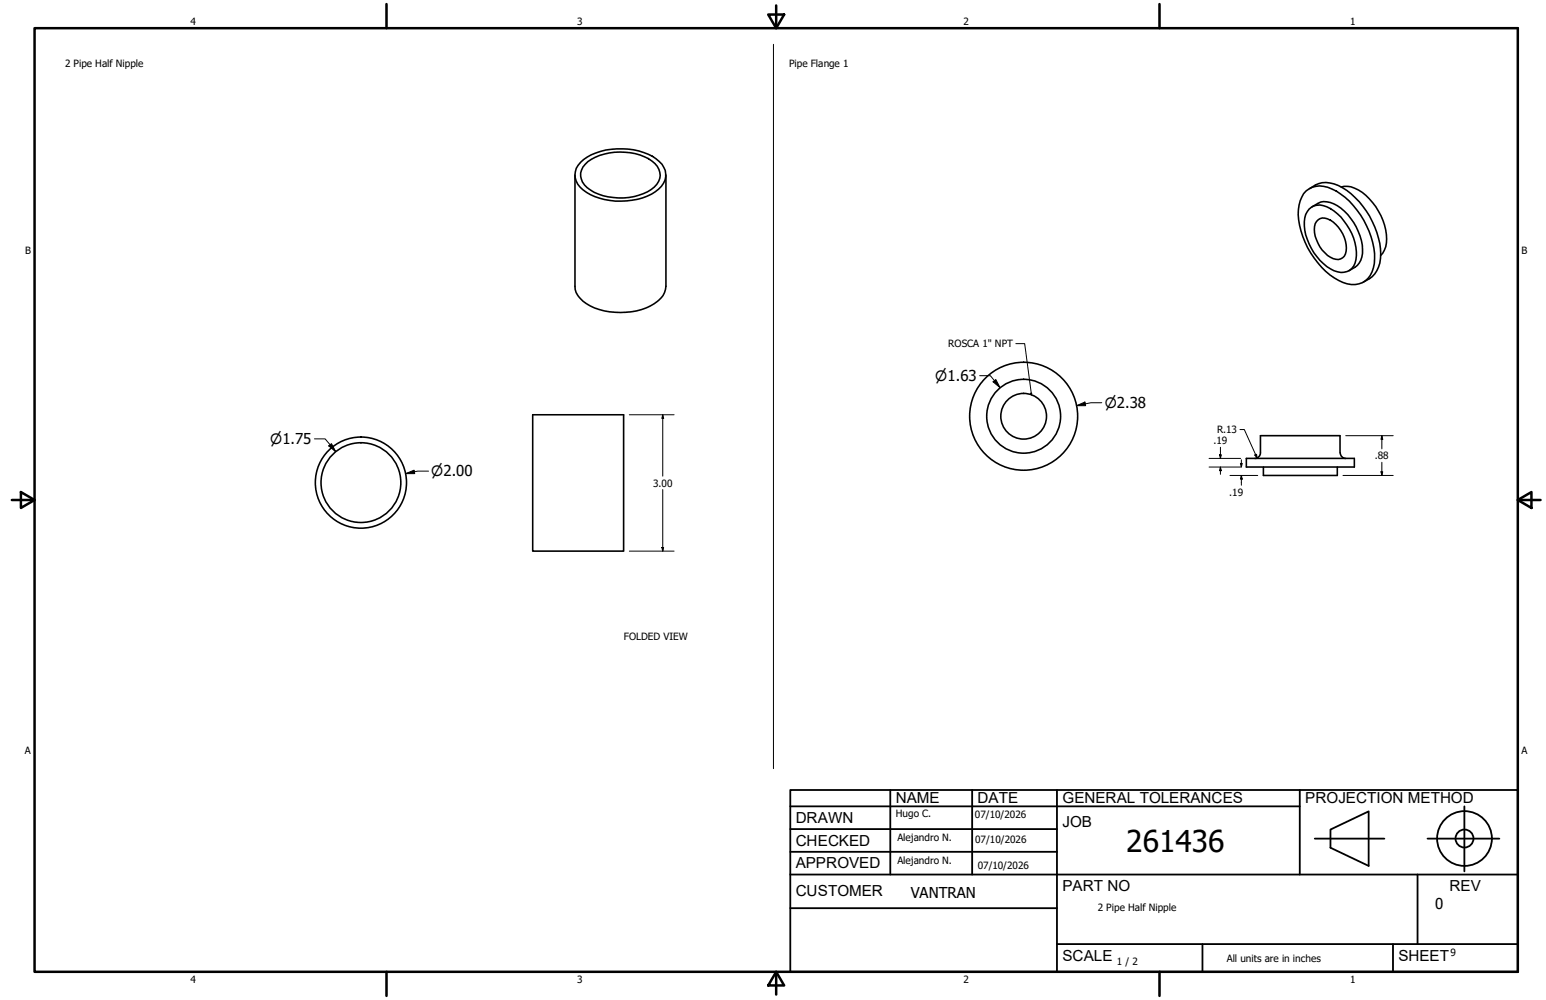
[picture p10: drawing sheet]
<svg xmlns="http://www.w3.org/2000/svg" width="432mm" height="279mm" viewBox="0 0 432 279" stroke-linecap="round" stroke-linejoin="round" font-family="sans-serif">
<!-- layer: Visible (ANSI) -->
<g fill="none" stroke="#000" stroke-width=".44">
<path d="M160.6 48.9v31.1a6.4 6.4 0 0 0 4.2 5.5 19.8 19.8 0 0 0 18-.7 5.9 5.9 0 0 0 3.2-4.8v-31.1M162.2 45.3a17 17 0 0 1 13.2-3.6 14 14 0 0 1 9.5 4.2 4.8 4.8 0 0 1-.9 6.9 17.9 17.9 0 0 1-15.2 3 10.7 10.7 0 0 1-7.9-5.3 4.8 4.8 0 0 1 1.3-5.2zM164.2 45.1a16.7 16.7 0 0 1 17.9-.1 4.5 4.5 0 0 1-.2 8 16.6 16.6 0 0 1-17.9-.5 4.4 4.4 0 0 1 .2-7.4zM364.8 53.3a6.3 6.3 0 0 1 7.2-.5 22.7 22.7 0 0 1 11.9 20.8 6 6 0 0 1-6.5 5.9 16 16 0 0 1-10.4-7.4 22.3 22.3 0 0 1-4.4-13.6 8.4 8.4 0 0 1 2.2-5.2zM365.6 58.4a4.6 4.6 0 0 1 6-.1 15.5 15.5 0 0 1 7.1 14.3 4 4 0 0 1-6.1 3 15.4 15.4 0 0 1-8.2-14.7l.3-1zM365.8 52.7a7.5 7.5 0 0 1 9.2-.2 23 23 0 0 1 10.6 19.8 7.4 7.4 0 0 1-4.8 6.5M366.5 57.8a5.9 5.9 0 0 1 8 .4 16.1 16.1 0 0 1 6.1 12.6 5.4 5.4 0 0 1-3.9 4.8M374.6 52.3a8.2 8.2 0 0 1 7.8 3.2 15.9 15.9 0 0 1 4.6 13.5l-.8 1.7-.6 .7M367.7 61.8a2.68 2.68 0 0 1 3.9-.3 9.1 9.1 0 0 1 4.2 9.4 2.62 2.62 0 0 1-4.2 1 9.3 9.3 0 0 1-4.3-9.4zM148.8 115.9h25.4v38.1h-25.4zM348.1 128.1h30.2v2.4h-30.2zM352.9 130.5v2.3h20.6v-2.3"/>
<path d="M374.3 126.5v-4.8h-22.3v4.8a1.56 1.56 0 0 1-1.5 1.6M374.3 126.5a1.56 1.56 0 0 0 1.6 1.6"/>
<circle cx="285.9" cy="116.3" r="15.1"/>
<circle cx="285.9" cy="116.3" r="10.3"/>
<circle cx="285.9" cy="116.3" r="6.4"/>
<circle cx="100.8" cy="134.8" r="11.1"/>
<circle cx="100.8" cy="134.8" r="12.7"/>
</g>
<!-- layer: Borde (ANSI) -->
<g fill="none" stroke="#000" stroke-width=".7">
<path d="M9.7 7.9h414.2v263.6h-414.2zM107.9 1.1v6.8M214.6 4.1h4.4l-2.2 3.8zM216.8 1.5v6.4M323.8 1.1v6.8M3.3 139.7h6.4M5.8 137.5l3.9 2.2-3.9 2.2zM423.9 139.7l3.8-2.2v4.4zM423.9 139.7h6.4M107.9 271.5v6.8M216.8 271.5l2.2 3.8h-4.4zM216.8 271.5v6.4"/>
<path d="M323.8 271.5v6.8"/>
</g>
<!-- layer: Title (ANSI)-1 -->
<g fill="none" stroke="#000" stroke-width=".51">
<path d="M220.7 220.7h203.2v50.8h-203.2zM220.7 225.3h142.3M220.7 231.6h74.5M220.7 238h74.5M248.7 220.7v23.6M271.5 220.7v23.6M295.2 220.7v50.8M363 220.7v23.6M367.2 234.3h19.5M371.6 231.8l10.7-5.1v15.2l-10.7-5zM398.7 234.3h20.1M409 225.3v18.2"/>
<path d="M220.7 244.3h203.2M220.7 253.7h74.5M395.9 244.3v19.5M295.2 263.8h128.7M335.9 263.8v7.7M389.1 263.8v7.7"/>
<circle cx="409" cy="234.3" r="7.7"/>
<circle cx="409" cy="234.3" r="2.51"/>
</g>
<path d="M216 12.4v202.4" fill="none" stroke="#000" stroke-width=".28"/>
<!-- layer: Cota (ANSI) -->
<g fill="none" stroke="#000" stroke-width=".28">
<path d="M175.8 115.9h12.5M185.1 115.9l.3 1h-.6zM185.1 115.9v17.1M273.6 105h3l2.7 3.3M277.4 106.7l.7-.7 1.2 2.3zM300.7 113.3l2.3-1 .2 1zM307.7 112.5h-3l-4 .8M87.8 122.6h3l3 3.6M91.8 124.6l.8-.6 1.2 2.2zM113.3 132.3l2.3-.9 .2 .9zM119.7 131.6h-3.1l-3.3 .7M185.1 136.8v17.2"/>
<path d="M337.7 128.1h8.8M337.7 130.5h8.8M340.6 127.1h.5l-.2 1zM340.9 130.5l.2 1h-.5zM340.9 125v3.1M340.9 130.5v2M343.5 132.8h7.8M346.3 120h1.2l3.6 8M346.5 129.5h.5l-.3 1zM346.7 132.8l.3 1.1h-.5zM346.7 128.5v2M346.7 132.8v2.8"/>
<path d="M350.5 127.1l.5-.2 .1 1.1zM375.1 132.8h14M375.9 121.7h13.2M385.7 131.8h.5l-.2 1zM386 121.7l.2 1h-.5zM386 121.7v3.7M386 129.2v3.6M175.8 154h12.5M184.8 153h.6l-.3 1z"/>
</g>
<g fill="#000">
<path d="M185.1 115.9l.3 1h-.6zM277.4 106.7l.7-.7 1.2 2.3zM300.7 113.3l2.3-1 .2 1zM91.8 124.6l.8-.6 1.2 2.2zM113.3 132.3l2.3-.9 .2 .9zM340.6 127.1h.5l-.2 1zM340.9 130.5l.2 1h-.5zM346.5 129.5h.5l-.3 1zM346.7 132.8l.3 1.1h-.5zM350.5 127.1l.5-.2 .1 1.1zM385.7 131.8h.5l-.2 1zM386 121.7l.2 1h-.5z"/>
<path d="M184.8 153h.6l-.3 1z"/>
</g>
<path d="M283.7 96h2.5l1.9 14.4M287.9 109.9h.3l-.1 .5z" fill="none" stroke="#000" stroke-width=".28"/>
<path d="M287.9 109.9h.3l-.1 .5z" fill="#000"/>
<text font-size="8.4" x="314.6" y="238.1">261436</text>
<g font-size="4.3">
<text x="250.2" y="224.2">NAME</text>
<text x="273" y="224.2">DATE</text>
<text x="296.7" y="224.3">GENERAL TOLERANCES</text>
<text x="364.6" y="224.3">PROJECTION METHOD</text>
<text x="222.2" y="229.9">DRAWN</text>
<text x="296.7" y="230.9">JOB</text>
<text x="222.2" y="236.3">CHECKED</text>
<text x="222.2" y="242.6">APPROVED</text>
<text x="222.2" y="250.3">CUSTOMER</text>
<text x="296.7" y="249">PART NO</text>
<text x="404.8" y="248.9">REV</text>
<text x="296.7" y="268.4">SCALE</text>
<text x="390.6" y="268.4">SHEET</text>
</g>
<g font-size="4.2">
<text x="254.4" y="250.8">VANTRAN</text>
<text x="400.9" y="254">0</text>
</g>
<g font-size="3.9">
<text x="261.2" y="106.4">⌀1.63</text>
<text x="308.5" y="114">⌀2.38</text>
<text x="75.4" y="124.1">⌀1.75</text>
<text x="120.5" y="133.1">⌀2.00</text>
</g>
<g font-size="2.8">
<text x="53.2" y="6.9">4</text>
<text x="161.2" y="6.9">3</text>
<text x="269.1" y="6.9">2</text>
<text x="377.1" y="6.9">1</text>
<text x="18.2" y="18.7">2 Pipe Half Nipple</text>
<text x="220.4" y="18.7">Pipe Flange 1</text>
<text x="7" y="70.9">B</text>
<text x="424.9" y="70.9">B</text>
<text x="264.9" y="97">ROSCA 1&quot; NPT</text>
<text x="338.9" y="124.1">.19</text>
<text x="339.9" y="121">R.13</text>
<text x="384" y="128.3">.88</text>
<text x="182.4" y="136">3.00</text>
<text x="343.3" y="138.5">.19</text>
<text x="174.2" y="178.8">FOLDED VIEW</text>
<text x="6.9" y="210.6">A</text>
<text x="424.9" y="210.6">A</text>
<text x="250.2" y="228.3">Hugo C.</text>
<text x="272.3" y="228.4">07/10/2026</text>
<text x="250.6" y="234.9">Alejandro N.</text>
<text x="272.4" y="235.6">07/10/2026</text>
<text x="250.6" y="241.5">Alejandro N.</text>
<text x="273.1" y="242.8">07/10/2026</text>
<text x="306.6" y="254.5">2 Pipe Half Nipple</text>
<text x="312" y="269.7">1 / 2</text>
<text x="342.6" y="268.7">All units are in inches</text>
<text x="405.1" y="267.1">9</text>
<text x="53.2" y="274.6">4</text>
<text x="161.2" y="274.6">3</text>
<text x="269.1" y="274.6">2</text>
<text x="377.1" y="274.6">1</text>
</g>
</svg>
